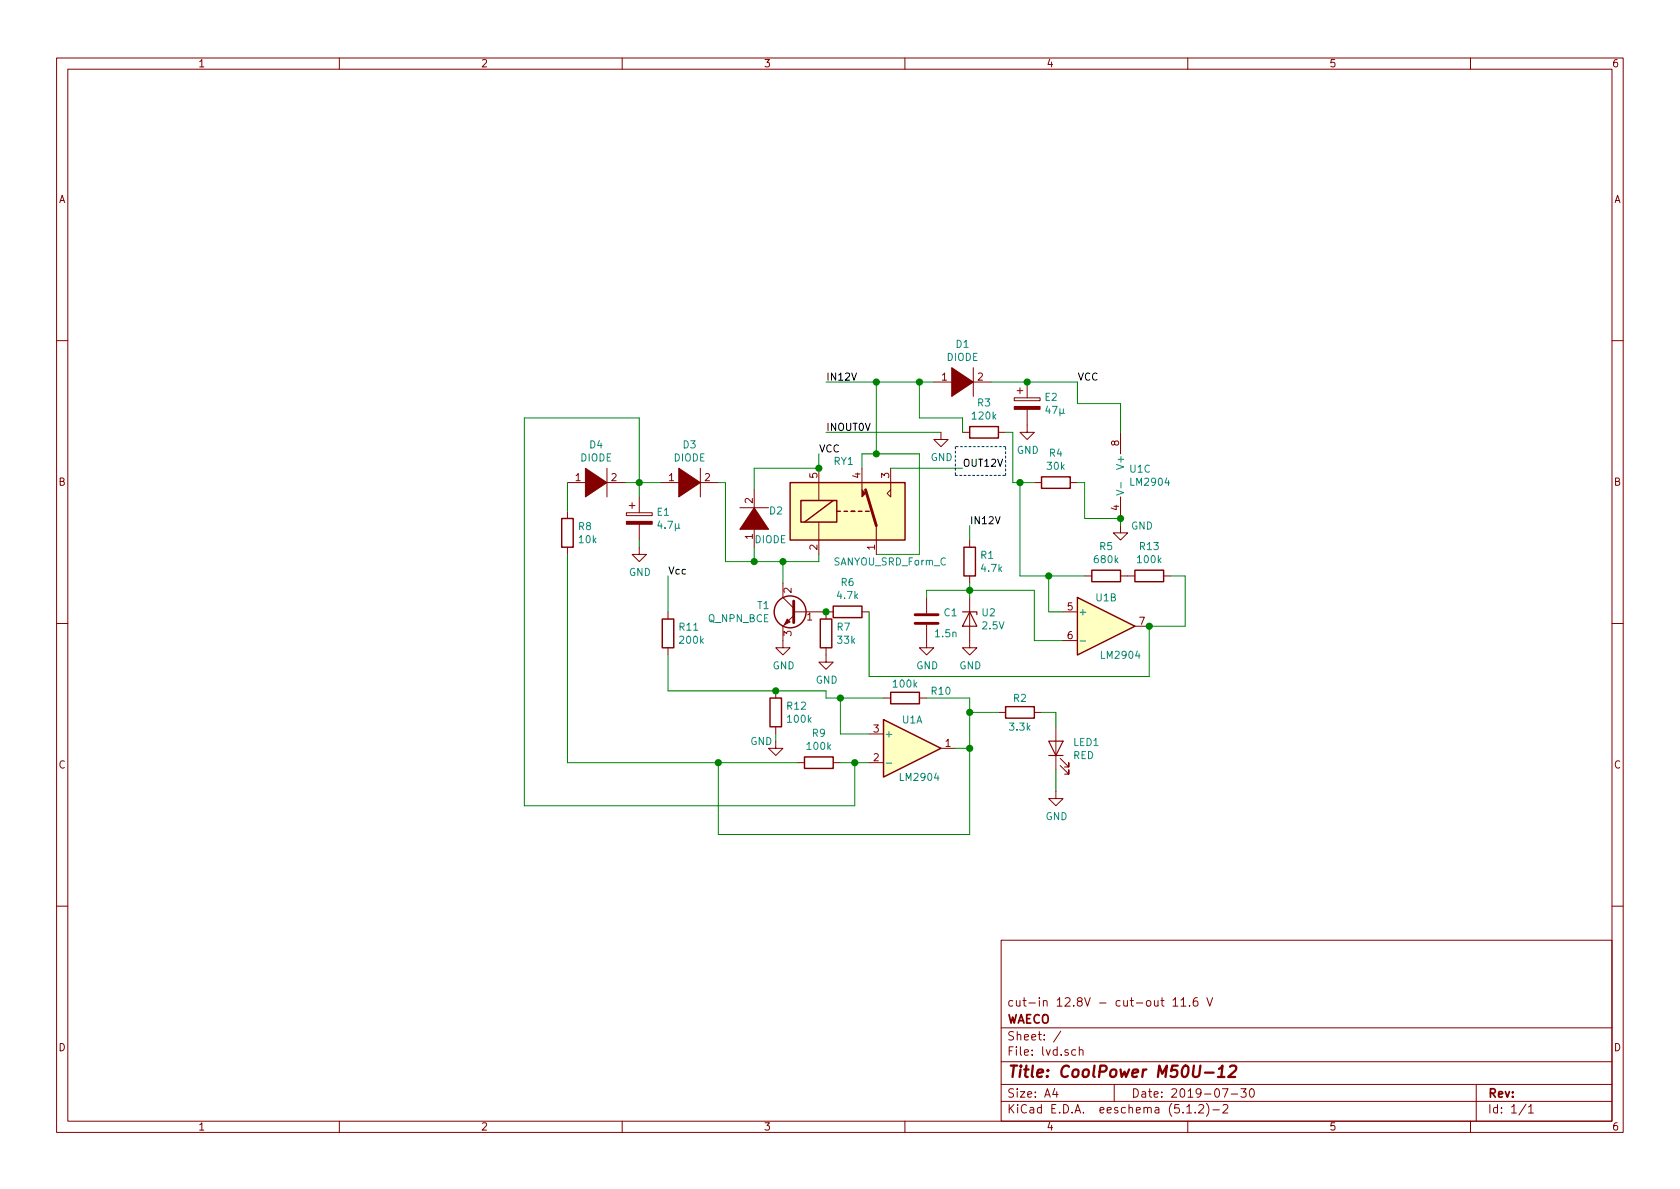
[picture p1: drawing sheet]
EESchema Schematic File Version 4
LIBS:lvd-cache
EELAYER 29 0
EELAYER END
$Descr A4 11693 8268
encoding utf-8
Sheet 1 1
Title "CoolPower M50U-12"
Date "2019-07-30"
Rev ""
Comp "WAECO"
Comment1 "cut-in 12.8V - cut-out 11.6 V"
Comment2 ""
Comment3 ""
Comment4 ""
$EndDescr
$Comp
L pspice:DIODE D1
U 1 1
P 6700 2650
F 0 "D1" H 6700 2915 50  0000 C CNN
F 1 "DIODE" H 6700 2824 50  0000 C CNN
F 2 "" H 6700 2650 50  0001 C CNN
F 3 "~" H 6700 2650 50  0001 C CNN
	1    6700 2650
	1    0    0    -1  
$EndComp
Text Label 5750 2650 0    50   ~ 0
IN12V
Wire Wire Line
	6900 2650 7150 2650
Text Label 7500 2650 0    50   ~ 0
VCC
$Comp
L Device:CP E2
U 1 1
P 7150 2800
F 0 "E2" H 7268 2846 50  0000 L CNN
F 1 "47µ" H 7268 2755 50  0000 L CNN
F 2 "" H 7188 2650 50  0001 C CNN
F 3 "~" H 7150 2800 50  0001 C CNN
	1    7150 2800
	1    0    0    -1  
$EndComp
Connection ~ 7150 2650
$Comp
L power:GND #PWR?
U 1 1
P 7150 2950
F 0 "#PWR?" H 7150 2700 50  0001 C CNN
F 1 "GND" H 7155 2777 50  0000 C CNN
F 2 "" H 7150 2950 50  0001 C CNN
F 3 "" H 7150 2950 50  0001 C CNN
	1    7150 2950
	1    0    0    -1  
$EndComp
Wire Wire Line
	5750 3000 6550 3000
$Comp
L power:GND #PWR?
U 1 1
P 6550 3000
F 0 "#PWR?" H 6550 2750 50  0001 C CNN
F 1 "GND" H 6555 2827 50  0000 C CNN
F 2 "" H 6550 3000 50  0001 C CNN
F 3 "" H 6550 3000 50  0001 C CNN
	1    6550 3000
	1    0    0    -1  
$EndComp
Text Label 5750 3000 0    50   ~ 0
INOUT0V
Wire Wire Line
	6500 2650 6400 2650
Wire Wire Line
	6000 3250 6000 3150
Wire Wire Line
	6000 3150 6100 3150
Wire Wire Line
	6100 3150 6100 2650
Connection ~ 6100 2650
Wire Wire Line
	6100 2650 5750 2650
Wire Wire Line
	6100 3150 6400 3150
Wire Wire Line
	6400 3150 6400 3850
Wire Wire Line
	6400 3850 6100 3850
Connection ~ 6100 3150
Wire Wire Line
	6200 3250 6700 3250
Text Label 6700 3250 0    50   ~ 0
OUT12V
Wire Wire Line
	5700 3250 5700 3150
Text Label 5700 3150 0    50   ~ 0
VCC
$Comp
L pspice:DIODE D2
U 1 1
P 5250 3600
F 0 "D2" V 5300 3500 50  0000 R CNN
F 1 "DIODE" V 5100 3600 50  0000 R CNN
F 2 "" H 5250 3600 50  0001 C CNN
F 3 "~" H 5250 3600 50  0001 C CNN
	1    5250 3600
	0    -1   -1   0   
$EndComp
Wire Wire Line
	5250 3250 5700 3250
Wire Wire Line
	5250 3800 5250 3900
Wire Wire Line
	5250 3900 5450 3900
Wire Wire Line
	5700 3900 5700 3850
$Comp
L Device:Q_NPN_BCE T1
U 1 1
P 5550 4250
F 0 "T1" H 5740 4296 50  0000 L CNN
F 1 "Q_NPN_BCE" H 5740 4205 50  0000 L CNN
F 2 "" H 5750 4350 50  0001 C CNN
F 3 "~" H 5550 4250 50  0001 C CNN
	1    5550 4250
	-1   0    0    -1  
$EndComp
Wire Wire Line
	5450 4050 5450 3900
Connection ~ 5450 3900
Wire Wire Line
	5450 3900 5700 3900
$Comp
L power:GND #PWR?
U 1 1
P 5450 4450
F 0 "#PWR?" H 5450 4200 50  0001 C CNN
F 1 "GND" H 5455 4277 50  0000 C CNN
F 2 "" H 5450 4450 50  0001 C CNN
F 3 "" H 5450 4450 50  0001 C CNN
	1    5450 4450
	1    0    0    -1  
$EndComp
$Comp
L Device:R R7
U 1 1
P 5750 4400
F 0 "R7" H 5820 4446 50  0000 L CNN
F 1 "33k" H 5820 4355 50  0000 L CNN
F 2 "" V 5680 4400 50  0001 C CNN
F 3 "~" H 5750 4400 50  0001 C CNN
	1    5750 4400
	1    0    0    -1  
$EndComp
$Comp
L power:GND #PWR?
U 1 1
P 5750 4550
F 0 "#PWR?" H 5750 4300 50  0001 C CNN
F 1 "GND" H 5755 4377 50  0000 C CNN
F 2 "" H 5750 4550 50  0001 C CNN
F 3 "" H 5750 4550 50  0001 C CNN
	1    5750 4550
	1    0    0    -1  
$EndComp
$Comp
L Device:R R6
U 1 1
P 5900 4250
F 0 "R6" V 5693 4250 50  0000 C CNN
F 1 "4.7k" V 5784 4250 50  0000 C CNN
F 2 "" V 5830 4250 50  0001 C CNN
F 3 "~" H 5900 4250 50  0001 C CNN
	1    5900 4250
	0    1    1    0   
$EndComp
Connection ~ 5750 4250
$Comp
L Amplifier_Operational:LM2904 U1
U 1 1
P 6350 5200
F 0 "U1" H 6350 5400 50  0000 C CNN
F 1 "LM2904" H 6400 5000 50  0000 C CNN
F 2 "" H 6350 5200 50  0001 C CNN
F 3 "http://www.ti.com/lit/ds/symlink/lm358.pdf" H 6350 5200 50  0001 C CNN
	1    6350 5200
	1    0    0    -1  
$EndComp
$Comp
L Amplifier_Operational:LM2904 U1
U 2 1
P 7700 4350
F 0 "U1" H 7700 4550 50  0000 C CNN
F 1 "LM2904" H 7800 4150 50  0000 C CNN
F 2 "" H 7700 4350 50  0001 C CNN
F 3 "http://www.ti.com/lit/ds/symlink/lm358.pdf" H 7700 4350 50  0001 C CNN
	2    7700 4350
	1    0    0    -1  
$EndComp
$Comp
L Amplifier_Operational:LM2904 U1
U 3 1
P 7900 3300
F 0 "U1" H 7858 3346 50  0000 L CNN
F 1 "LM2904" H 7858 3255 50  0000 L CNN
F 2 "" H 7900 3300 50  0001 C CNN
F 3 "http://www.ti.com/lit/ds/symlink/lm358.pdf" H 7900 3300 50  0001 C CNN
	3    7900 3300
	1    0    0    -1  
$EndComp
Wire Wire Line
	7800 3000 7800 2800
Wire Wire Line
	7800 2800 7500 2800
Wire Wire Line
	7500 2800 7500 2650
Wire Wire Line
	7150 2650 7500 2650
$Comp
L power:GND #PWR?
U 1 1
P 7800 3650
F 0 "#PWR?" H 7800 3400 50  0001 C CNN
F 1 "GND" H 7950 3650 50  0000 C CNN
F 2 "" H 7800 3650 50  0001 C CNN
F 3 "" H 7800 3650 50  0001 C CNN
	1    7800 3650
	1    0    0    -1  
$EndComp
Wire Wire Line
	6050 4250 6050 4700
Wire Wire Line
	6050 4700 8000 4700
Wire Wire Line
	8000 4700 8000 4350
$Comp
L Device:R R3
U 1 1
P 6850 3000
F 0 "R3" V 6643 3000 50  0000 C CNN
F 1 "120k" V 6734 3000 50  0000 C CNN
F 2 "" V 6780 3000 50  0001 C CNN
F 3 "~" H 6850 3000 50  0001 C CNN
	1    6850 3000
	0    1    1    0   
$EndComp
Wire Wire Line
	6400 2650 6400 2900
Wire Wire Line
	6400 2900 6700 2900
Wire Wire Line
	6700 2900 6700 3000
Connection ~ 6400 2650
Wire Wire Line
	6400 2650 6100 2650
Wire Wire Line
	7000 3000 7050 3000
Wire Wire Line
	7050 3000 7050 3350
Wire Wire Line
	7050 3350 7100 3350
$Comp
L Device:R R4
U 1 1
P 7350 3350
F 0 "R4" V 7143 3350 50  0000 C CNN
F 1 "30k" V 7234 3350 50  0000 C CNN
F 2 "" V 7280 3350 50  0001 C CNN
F 3 "~" H 7350 3350 50  0001 C CNN
	1    7350 3350
	0    1    1    0   
$EndComp
Wire Wire Line
	7800 3650 7800 3600
Wire Wire Line
	7500 3350 7550 3350
Wire Wire Line
	7550 3350 7550 3600
Wire Wire Line
	7550 3600 7800 3600
Connection ~ 7800 3600
Wire Wire Line
	7100 3350 7100 4000
Wire Wire Line
	7100 4000 7300 4000
Connection ~ 7100 3350
Wire Wire Line
	7100 3350 7200 3350
$Comp
L Device:R R5
U 1 1
P 7700 4000
F 0 "R5" V 7493 4000 50  0000 C CNN
F 1 "680k" V 7584 4000 50  0000 C CNN
F 2 "" V 7630 4000 50  0001 C CNN
F 3 "~" H 7700 4000 50  0001 C CNN
	1    7700 4000
	0    1    1    0   
$EndComp
$Comp
L Device:R R13
U 1 1
P 8000 4000
F 0 "R13" V 7793 4000 50  0000 C CNN
F 1 "100k" V 7884 4000 50  0000 C CNN
F 2 "" V 7930 4000 50  0001 C CNN
F 3 "~" H 8000 4000 50  0001 C CNN
	1    8000 4000
	0    1    1    0   
$EndComp
Wire Wire Line
	8250 4350 8000 4350
Connection ~ 8000 4350
$Comp
L Device:R R1
U 1 1
P 6750 3900
F 0 "R1" H 6820 3946 50  0000 L CNN
F 1 "4.7k" H 6820 3855 50  0000 L CNN
F 2 "" V 6680 3900 50  0001 C CNN
F 3 "~" H 6750 3900 50  0001 C CNN
	1    6750 3900
	1    0    0    -1  
$EndComp
$Comp
L Device:D_Zener U2
U 1 1
P 6750 4300
F 0 "U2" V 6704 4379 50  0000 L CNN
F 1 "2.5V" V 6795 4379 50  0000 L CNN
F 2 "" H 6750 4300 50  0001 C CNN
F 3 "~" H 6750 4300 50  0001 C CNN
	1    6750 4300
	0    1    1    0   
$EndComp
$Comp
L power:GND #PWR?
U 1 1
P 6750 4450
F 0 "#PWR?" H 6750 4200 50  0001 C CNN
F 1 "GND" H 6755 4277 50  0000 C CNN
F 2 "" H 6750 4450 50  0001 C CNN
F 3 "" H 6750 4450 50  0001 C CNN
	1    6750 4450
	1    0    0    -1  
$EndComp
Wire Wire Line
	6750 4150 6750 4100
Wire Wire Line
	6750 3750 6750 3650
Text Label 6750 3650 0    50   ~ 0
IN12V
Connection ~ 6750 4100
Wire Wire Line
	6750 4100 6750 4050
Wire Wire Line
	7300 4000 7550 4000
Wire Wire Line
	8150 4000 8250 4000
Wire Wire Line
	8250 4000 8250 4350
$Comp
L Device:C C1
U 1 1
P 6450 4300
F 0 "C1" H 6565 4346 50  0000 L CNN
F 1 "1.5n" H 6500 4200 50  0000 L CNN
F 2 "" H 6488 4150 50  0001 C CNN
F 3 "~" H 6450 4300 50  0001 C CNN
	1    6450 4300
	1    0    0    -1  
$EndComp
Wire Wire Line
	6750 4100 6450 4100
Wire Wire Line
	6450 4100 6450 4150
$Comp
L power:GND #PWR?
U 1 1
P 6450 4450
F 0 "#PWR?" H 6450 4200 50  0001 C CNN
F 1 "GND" H 6455 4277 50  0000 C CNN
F 2 "" H 6450 4450 50  0001 C CNN
F 3 "" H 6450 4450 50  0001 C CNN
	1    6450 4450
	1    0    0    -1  
$EndComp
Wire Wire Line
	7400 4250 7300 4250
Wire Wire Line
	7300 4250 7300 4000
Connection ~ 7300 4000
Wire Wire Line
	7400 4450 7200 4450
Wire Wire Line
	7200 4450 7200 4100
Wire Wire Line
	7200 4100 6750 4100
$Comp
L pspice:DIODE D3
U 1 1
P 4800 3350
F 0 "D3" H 4800 3615 50  0000 C CNN
F 1 "DIODE" H 4800 3524 50  0000 C CNN
F 2 "" H 4800 3350 50  0001 C CNN
F 3 "~" H 4800 3350 50  0001 C CNN
	1    4800 3350
	1    0    0    -1  
$EndComp
$Comp
L Device:CP E1
U 1 1
P 4450 3600
F 0 "E1" H 4568 3646 50  0000 L CNN
F 1 "4.7µ" H 4568 3555 50  0000 L CNN
F 2 "" H 4488 3450 50  0001 C CNN
F 3 "~" H 4450 3600 50  0001 C CNN
	1    4450 3600
	1    0    0    -1  
$EndComp
Wire Wire Line
	4450 3450 4450 3350
Wire Wire Line
	4450 3350 4600 3350
Wire Wire Line
	4450 3750 4450 3800
$Comp
L power:GND #PWR?
U 1 1
P 4450 3800
F 0 "#PWR?" H 4450 3550 50  0001 C CNN
F 1 "GND" H 4455 3627 50  0000 C CNN
F 2 "" H 4450 3800 50  0001 C CNN
F 3 "" H 4450 3800 50  0001 C CNN
	1    4450 3800
	1    0    0    -1  
$EndComp
$Comp
L pspice:DIODE D4
U 1 1
P 4150 3350
F 0 "D4" H 4150 3615 50  0000 C CNN
F 1 "DIODE" H 4150 3524 50  0000 C CNN
F 2 "" H 4150 3350 50  0001 C CNN
F 3 "~" H 4150 3350 50  0001 C CNN
	1    4150 3350
	1    0    0    -1  
$EndComp
Wire Wire Line
	4350 3350 4450 3350
Connection ~ 4450 3350
$Comp
L Device:R R8
U 1 1
P 3950 3700
F 0 "R8" H 4020 3746 50  0000 L CNN
F 1 "10k" H 4020 3655 50  0000 L CNN
F 2 "" V 3880 3700 50  0001 C CNN
F 3 "~" H 3950 3700 50  0001 C CNN
	1    3950 3700
	1    0    0    -1  
$EndComp
Wire Wire Line
	3950 3550 3950 3350
$Comp
L Device:R R11
U 1 1
P 4650 4400
F 0 "R11" H 4720 4446 50  0000 L CNN
F 1 "200k" H 4720 4355 50  0000 L CNN
F 2 "" V 4580 4400 50  0001 C CNN
F 3 "~" H 4650 4400 50  0001 C CNN
	1    4650 4400
	1    0    0    -1  
$EndComp
Wire Wire Line
	4650 4250 4650 4000
Text Label 4650 4000 0    50   ~ 0
Vcc
$Comp
L Device:R R9
U 1 1
P 5700 5300
F 0 "R9" V 5493 5300 50  0000 C CNN
F 1 "100k" V 5584 5300 50  0000 C CNN
F 2 "" V 5630 5300 50  0001 C CNN
F 3 "~" H 5700 5300 50  0001 C CNN
	1    5700 5300
	0    1    1    0   
$EndComp
Wire Wire Line
	5850 5300 5950 5300
Wire Wire Line
	5250 3250 5250 3400
Wire Wire Line
	5000 3350 5050 3350
Wire Wire Line
	5050 3350 5050 3900
Wire Wire Line
	5050 3900 5250 3900
Connection ~ 5250 3900
$Comp
L Device:R R12
U 1 1
P 5400 4950
F 0 "R12" H 5470 4996 50  0000 L CNN
F 1 "100k" H 5470 4905 50  0000 L CNN
F 2 "" V 5330 4950 50  0001 C CNN
F 3 "~" H 5400 4950 50  0001 C CNN
	1    5400 4950
	1    0    0    -1  
$EndComp
$Comp
L Device:R R10
U 1 1
P 6300 4850
F 0 "R10" V 6250 5100 50  0000 C CNN
F 1 "100k" V 6200 4850 50  0000 C CNN
F 2 "" V 6230 4850 50  0001 C CNN
F 3 "~" H 6300 4850 50  0001 C CNN
	1    6300 4850
	0    1    1    0   
$EndComp
Wire Wire Line
	5400 4800 5750 4800
Wire Wire Line
	5750 4800 5750 4850
Wire Wire Line
	5750 4850 5850 4850
Wire Wire Line
	6050 5100 5850 5100
Wire Wire Line
	5850 5100 5850 4850
Connection ~ 5850 4850
Wire Wire Line
	5850 4850 6150 4850
Wire Wire Line
	5400 4800 4650 4800
Wire Wire Line
	4650 4550 4650 4800
Connection ~ 5400 4800
Wire Wire Line
	5400 5100 5400 5150
$Comp
L power:GND #PWR?
U 1 1
P 5400 5150
F 0 "#PWR?" H 5400 4900 50  0001 C CNN
F 1 "GND" H 5300 5150 50  0000 C CNN
F 2 "" H 5400 5150 50  0001 C CNN
F 3 "" H 5400 5150 50  0001 C CNN
	1    5400 5150
	1    0    0    -1  
$EndComp
Wire Wire Line
	6450 4850 6750 4850
Wire Wire Line
	6750 4850 6750 4950
Wire Wire Line
	6750 5200 6650 5200
Connection ~ 6750 4950
Wire Wire Line
	6750 4950 6750 5200
$Comp
L Device:R R2
U 1 1
P 7100 4950
F 0 "R2" V 7000 4950 50  0000 C CNN
F 1 "3.3k" V 7200 4950 50  0000 C CNN
F 2 "" V 7030 4950 50  0001 C CNN
F 3 "~" H 7100 4950 50  0001 C CNN
	1    7100 4950
	0    1    1    0   
$EndComp
Wire Wire Line
	7250 4950 7350 4950
$Comp
L Device:LED LED1
U 1 1
P 7350 5200
F 0 "LED1" V 7388 5082 50  0000 R CNN
F 1 "RED" V 7297 5082 50  0000 R CNN
F 2 "" H 7350 5200 50  0001 C CNN
F 3 "~" H 7350 5200 50  0001 C CNN
	1    7350 5200
	0    -1   -1   0   
$EndComp
Wire Wire Line
	7350 5050 7350 4950
Wire Wire Line
	7350 5350 7350 5500
$Comp
L power:GND #PWR?
U 1 1
P 7350 5500
F 0 "#PWR?" H 7350 5250 50  0001 C CNN
F 1 "GND" H 7355 5327 50  0000 C CNN
F 2 "" H 7350 5500 50  0001 C CNN
F 3 "" H 7350 5500 50  0001 C CNN
	1    7350 5500
	1    0    0    -1  
$EndComp
Wire Wire Line
	6750 4950 6950 4950
Wire Notes Line
	6650 3100 6650 3300
Wire Notes Line
	6650 3300 7000 3300
Wire Notes Line
	7000 3300 7000 3100
Wire Notes Line
	7000 3100 6650 3100
Wire Wire Line
	3950 3850 3950 5300
Wire Wire Line
	6750 5200 6750 5800
Wire Wire Line
	6750 5800 5000 5800
Wire Wire Line
	5000 5800 5000 5300
Wire Wire Line
	3950 5300 5000 5300
Connection ~ 6750 5200
Connection ~ 5000 5300
Wire Wire Line
	5000 5300 5550 5300
Wire Wire Line
	4450 3350 4450 2900
Wire Wire Line
	4450 2900 3650 2900
Wire Wire Line
	3650 2900 3650 5600
Wire Wire Line
	5950 5600 5950 5300
Wire Wire Line
	3650 5600 5950 5600
Connection ~ 5950 5300
Wire Wire Line
	5950 5300 6050 5300
$Comp
L Relay:SANYOU_SRD_Form_C RY1
U 1 1
P 5900 3550
F 0 "RY1" H 5800 3900 50  0000 L CNN
F 1 "SANYOU_SRD_Form_C" H 5800 3200 50  0000 L CNN
F 2 "Relay_THT:Relay_SPDT_SANYOU_SRD_Series_Form_C" H 6350 3500 50  0001 L CNN
F 3 "http://www.sanyourelay.ca/public/products/pdf/SRD.pdf" H 5900 3550 50  0001 C CNN
	1    5900 3550
	1    0    0    -1  
$EndComp
Connection ~ 5700 3250
$EndSCHEMATC
